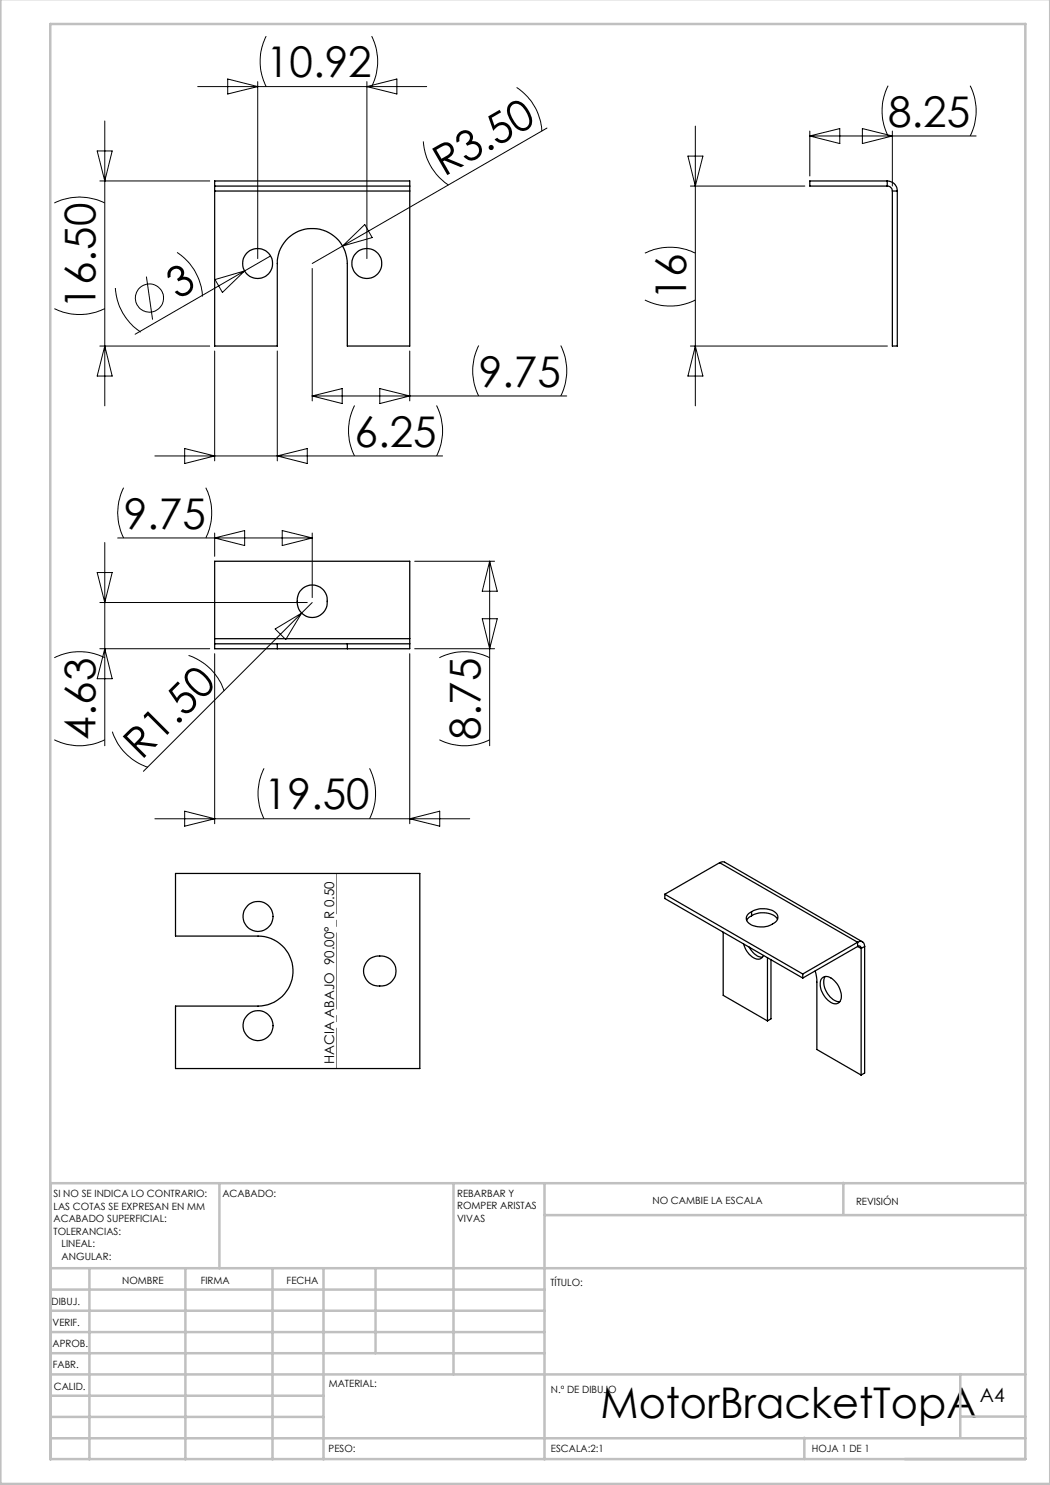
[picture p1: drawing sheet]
<svg xmlns="http://www.w3.org/2000/svg" width="210mm" height="297mm" viewBox="0 0 210 297" stroke-linecap="round" stroke-linejoin="round" font-family="sans-serif">
<g fill="none" stroke="#000" stroke-width=".2">
<path d="M39.5 17.3h45.8M45.5 15.8l6 1.5-6 1.5zM51.5 16.3v35.4M53.2 7.2a11.2 11.2 0 0 0 0 10.1M73.4 16.3v35.4M73.4 17.3l6-1.5v3zM74.3 7.2a11.2 11.2 0 0 1 0 10.1M103.3 17.5a11.2 11.2 0 0 1 5.1 8.7M177.6 17.1a11.1 11.1 0 0 0 0 10.1M194 17.1a11.1 11.1 0 0 1 0 10.1M19.4 30.2h3l-1.4 6zM20 36.2h21.9"/>
<path d="M21 24.2v57M84.7 28.3a11.2 11.2 0 0 0 5 8.7M109.4 25.6l-40.9 23.6M137.6 31.2h3l-1.5 6zM138.1 37.2h22.9M139.1 25.2v56M162 26.2v9M162 27.2h33.2M162 27.2l6-1.5v3zM172.5 25.7l6 1.5-6 1.5zM178.5 26.2v11M10.9 40.6a11.2 11.2 0 0 1 10.1 0"/>
<path d="M23.1 57.6a11.3 11.3 0 0 0 5.1 8.8M29.3 55.3l1.2 8.6M35.4 50.5a11.3 11.3 0 0 1 5.1 8.8M43 55.9l5.9-1.7-4.4 4.3zM54.1 51.2l-27.1 15.6M62.4 53.7v26.5M68.5 49.2l-6.1 3.5M68.5 49.2l4.5-4.3 1.4 2.6zM129 50.6a11.5 11.5 0 0 1 10.1 0M10.9 61.7a11.5 11.5 0 0 0 10.1 0M20 69.2h21.9M21 69.2l1.4 6h-3z"/>
<path d="M42.9 70.2v22M55.5 70.2v22M62.4 79.2h50.9M62.4 79.2l6-1.5v3zM76 77.7l6 1.5-6 1.5zM82 70.2v10M95.7 69.1a11.2 11.2 0 0 0 0 10.1M112.1 69.1a11.2 11.2 0 0 1 0 10.1M129 60a11.2 11.2 0 0 0 10.1 0M138.1 69.2h39.4M139.1 69.2l1.5 6h-3zM24.7 97.5a11.1 11.1 0 0 0 0 10.1"/>
<path d="M31 91.2h57.5M36.9 89.7l6 1.5-6 1.5zM41.2 97.5a11.4 11.4 0 0 1 0 10.1M55.5 91.2l6-1.5v3zM70.9 81.1a11.2 11.2 0 0 0 0 10.1M87.3 81.1a11.2 11.2 0 0 1 0 10.1M19.4 114.5h3l-1.4 6zM21 108.5v40.7M23.5 107.6h38.9M42.9 106.6v4.7M42.9 107.6l6-1.5v3zM56.4 106.1l6 1.5-6 1.5z"/>
<path d="M62.4 106.6v12.9M82.9 112.3h16M97.9 112.3v36.9M97.9 112.3l1.5 5.9h-3zM10.9 131.5a11.2 11.2 0 0 1 10.1 0M20 129.7h21.9M20 120.5h41.5M21 129.7l1.4 6h-3zM37.7 131.1a11.2 11.2 0 0 1 7.1 7.1M42.9 130.7v34M55 125.8l5.3-3.2-3.2 5.3zM62.4 120.5l-33.7 33.8"/>
<path d="M82 130.7v34M82.9 129.7h16M87.9 131.5a11.1 11.1 0 0 1 10 0M96.4 123.8h3l-1.5 5.9zM10.9 148a11.2 11.2 0 0 0 10.1 0M22.5 146.3a11.2 11.2 0 0 0 7.1 7.2M52.8 153.7a11.2 11.2 0 0 0 0 10.1M73.9 153.7a11.2 11.2 0 0 1 0 10.1M87.9 148a11.1 11.1 0 0 0 10 0M31 163.8h62.9M36.9 162.2l6 1.6-6 1.4zM82 163.8l5.9-1.6v3z"/>
<circle cx="29.9" cy="59.6" r="2.82"/>
</g>
<path d="M67.3 174.7v39" fill="none" stroke="#808080" stroke-width=".2" stroke-dasharray="15.2 1.3 1.3 1.3" stroke-dashoffset="7.2"/>
<g fill="none" stroke="#c0c0c0" stroke-width=".5">
<path d="M.1 -.1v296.9h209.9v-296.9M10.1 4.8h195v287h-195zM43.9 236.6v17M90.7 236.6v38.3M108.9 236.6v55.3M168.7 236.6v6.3M205.1 236.6h-195v55.3M10.1 253.6h195M10.1 257.9h98.8M17.9 253.6v38.3M37.1 253.6v38.3M54.5 253.6v38.3"/>
<path d="M64.7 253.6v38.3M75.1 253.6v17M108.9 243h96.2M10.1 270.6h98.8M10.1 266.4h98.8M10.1 262.1h98.8M10.1 279.1h54.6M10.1 274.9h195M192.1 274.8v12.7M10.1 287.7h195M10.1 283.4h54.6M160.9 287.5v4.3"/>
<path d="M192.1 283.3h13"/>
</g>
<g fill="none" stroke="#000" stroke-width=".25">
<path d="M42.9 37.2v1M42.9 38.2v31h12.6v-16.5a7 7 0 0 1 7-7 7 7 0 0 1 7 7v16.5h12.5v-31M42.9 37.2v-1h39.1v1M42.9 37.2h39.1M42.9 38.2h39.1M82 37.2v1M177.4 37.2a1.02 1.02 0 0 1 1.1 1M177.4 36.2a1.97 1.97 0 0 1 2.1 2M177.4 36.2h-15.4v1h15.4M177.4 36.2v1M178.5 38.2h1M178.5 38.2v31h1v-31"/>
<path d="M60.3 118a3 3 0 0 1 3.6-.6 3 3 0 0 1 1.5 3.2 3 3 0 0 1-3.4 2.9 3 3 0 0 1-2.6-3.7l.4-1.2zM42.9 127.7v1.1M42.9 127.7v-15.4h39.1v15.4M42.9 128.8v.9h12.6M42.9 128.8h12.6M42.9 127.7h39.1M55.5 128.8h14M55.5 129.7h14M55.5 128.8v.9M69.5 128.8v.9M69.5 128.8h12.5M82 127.7v1.1"/>
<path d="M82 128.8v.9h-12.5M35.1 174.7h48.9v39h-48.9v-12.5h16.5a7 7 0 0 0 7-7 7 7 0 0 0-7-7h-16.5zM133 178.9l27.5 15.9M133 178.9v.8l27.5 15.9M143.9 172.5l.5-.1h.5l27.6 16M143.9 172.5l27.6 16M143.9 172.5l-10.9 6.4M73.5 192.2a3.3 3.3 0 0 1 3.9-.7 3.3 3.3 0 0 1 1.7 3.6 3.4 3.4 0 0 1-2.9 2.1 3.4 3.4 0 0 1-3.2-1.7 2.94 2.94 0 0 1 .5-3.3zM144.6 186.4v12.7l8.9 5.1M148.7 188.8a3.8 3.8 0 0 0 3.1 3l.6-.3 .3-.4M149.8 182.7a4.5 4.5 0 0 1 5.4-.1 1.3 1.3 0 0 1-.7 2.2 4.3 4.3 0 0 1-5.1-.5l-.1-.5v-.4zM149.8 189.4a3.4 3.4 0 0 0 2.7 2"/>
<path d="M150.3 183.2l-.5 .3-.5 .6M150.3 183.2a4.3 4.3 0 0 1 5.1 .5l.1 .2M150.3 182.3v.9M153.5 191.5v12.7M154.2 191.9v11.9l-.7 .4M160.5 194.8v.8M163.1 194.2l.3 1.7v14l8.8 5.1M164.4 195.6a1.8 1.8 0 0 1 2.6 .7 3.9 3.9 0 0 1 1 3.9 1.51 1.51 0 0 1-2.4-.1 4 4 0 0 1-1.3-4.3zM165 195.3a4 4 0 0 0 2.1 4.9l.9 .1M171.5 188.5a.87 .87 0 0 1 1-.1 .87 .87 0 0 1 .4 .9M171.5 189.3a.42 .42 0 0 1 .5-.1 .42 .42 0 0 1 .2 .5M171.5 188.5l-11 6.3"/>
<path d="M171.5 188.5v.8M171.5 189.3l-11 6.3M171.5 189.3l.7 .4M172.2 189.7v25.3M172.9 189.3l-.7 .4M172.9 189.3v25.3l-.7 .4"/>
<circle cx="51.5" cy="52.7" r="3"/>
<circle cx="73.4" cy="52.7" r="3"/>
<circle cx="51.6" cy="183.3" r="3"/>
<circle cx="51.6" cy="205.1" r="3"/>
</g>
<g font-size="8.5">
<text x="53.2" y="15.5">10.92</text>
<text x="177.6" y="25.4">8.25</text>
<text x="88.8" y="35.4" transform="rotate(-30 88.8 35.4)">R3.50</text>
<text x="35.5" y="59.9" transform="rotate(-30 35.5 59.9)">3</text>
<text x="137.2" y="60" transform="rotate(-90 137.2 60)">16</text>
<text x="19.1" y="61.7" transform="rotate(-90 19.1 61.7)">16.50</text>
<text x="95.8" y="77.3">9.75</text>
<text x="70.9" y="89.3">6.25</text>
<text x="24.8" y="105.8">9.75</text>
<text x="19.1" y="147.9" transform="rotate(-90 19.1 147.9)">4.63</text>
<text x="96.1" y="147.9" transform="rotate(-90 96.1 147.9)">8.75</text>
<text x="28.3" y="152.1" transform="rotate(-45 28.3 152.1)">R1.50</text>
<text x="52.8" y="161.9">19.50</text>
<text x="120.1" y="283.5">MotorBracketTopA</text>
</g>
<text font-size="3.9" x="196" y="280.4">A4</text>
<text font-size="2.7" x="66.8" y="212.8" transform="rotate(-90 66.8 212.8)">HACIA ABAJO 90.00° R 0.50</text>
<g font-size="2">
<text x="10.7" y="239.5">SI NO SE INDICA LO CONTRARIO:</text>
<text x="44.5" y="239.5">ACABADO:</text>
<text x="91.4" y="239.4">REBARBAR Y</text>
<text x="10.7" y="242">LAS COTAS SE EXPRESAN EN MM</text>
<text x="10.7" y="244.5">ACABADO SUPERFICIAL:</text>
<text x="91.4" y="241.9">ROMPER ARISTAS</text>
<text x="91.4" y="244.4">VIVAS</text>
<text x="130.5" y="240.8">NO CAMBIE LA ESCALA</text>
<text x="171.2" y="241">REVISIÓN</text>
<text x="10.7" y="247">TOLERANCIAS:</text>
<text x="12.3" y="249.5">LINEAL:</text>
<text x="12.3" y="252">ANGULAR:</text>
<text x="24.4" y="256.9">NOMBRE</text>
<text x="40.1" y="256.8">FIRMA</text>
<text x="57.3" y="256.8">FECHA</text>
<text x="110.1" y="257.1">TÍTULO:</text>
<text x="10.3" y="260.9">DIBUJ.</text>
<text x="10.5" y="269.3">APROB.</text>
<text x="10.5" y="265.2">VERIF.</text>
<text x="10.6" y="273.6">FABR.</text>
<text x="10.8" y="278">CALID.</text>
<text x="65.8" y="277.4">MATERIAL:</text>
<text x="110.2" y="278.5">N.º DE DIBUJO</text>
<text x="65.7" y="290.4">PESO:</text>
<text x="110.2" y="290.5">ESCALA:2:1</text>
<text x="162.4" y="290.4">HOJA 1 DE 1</text>
</g>
</svg>
